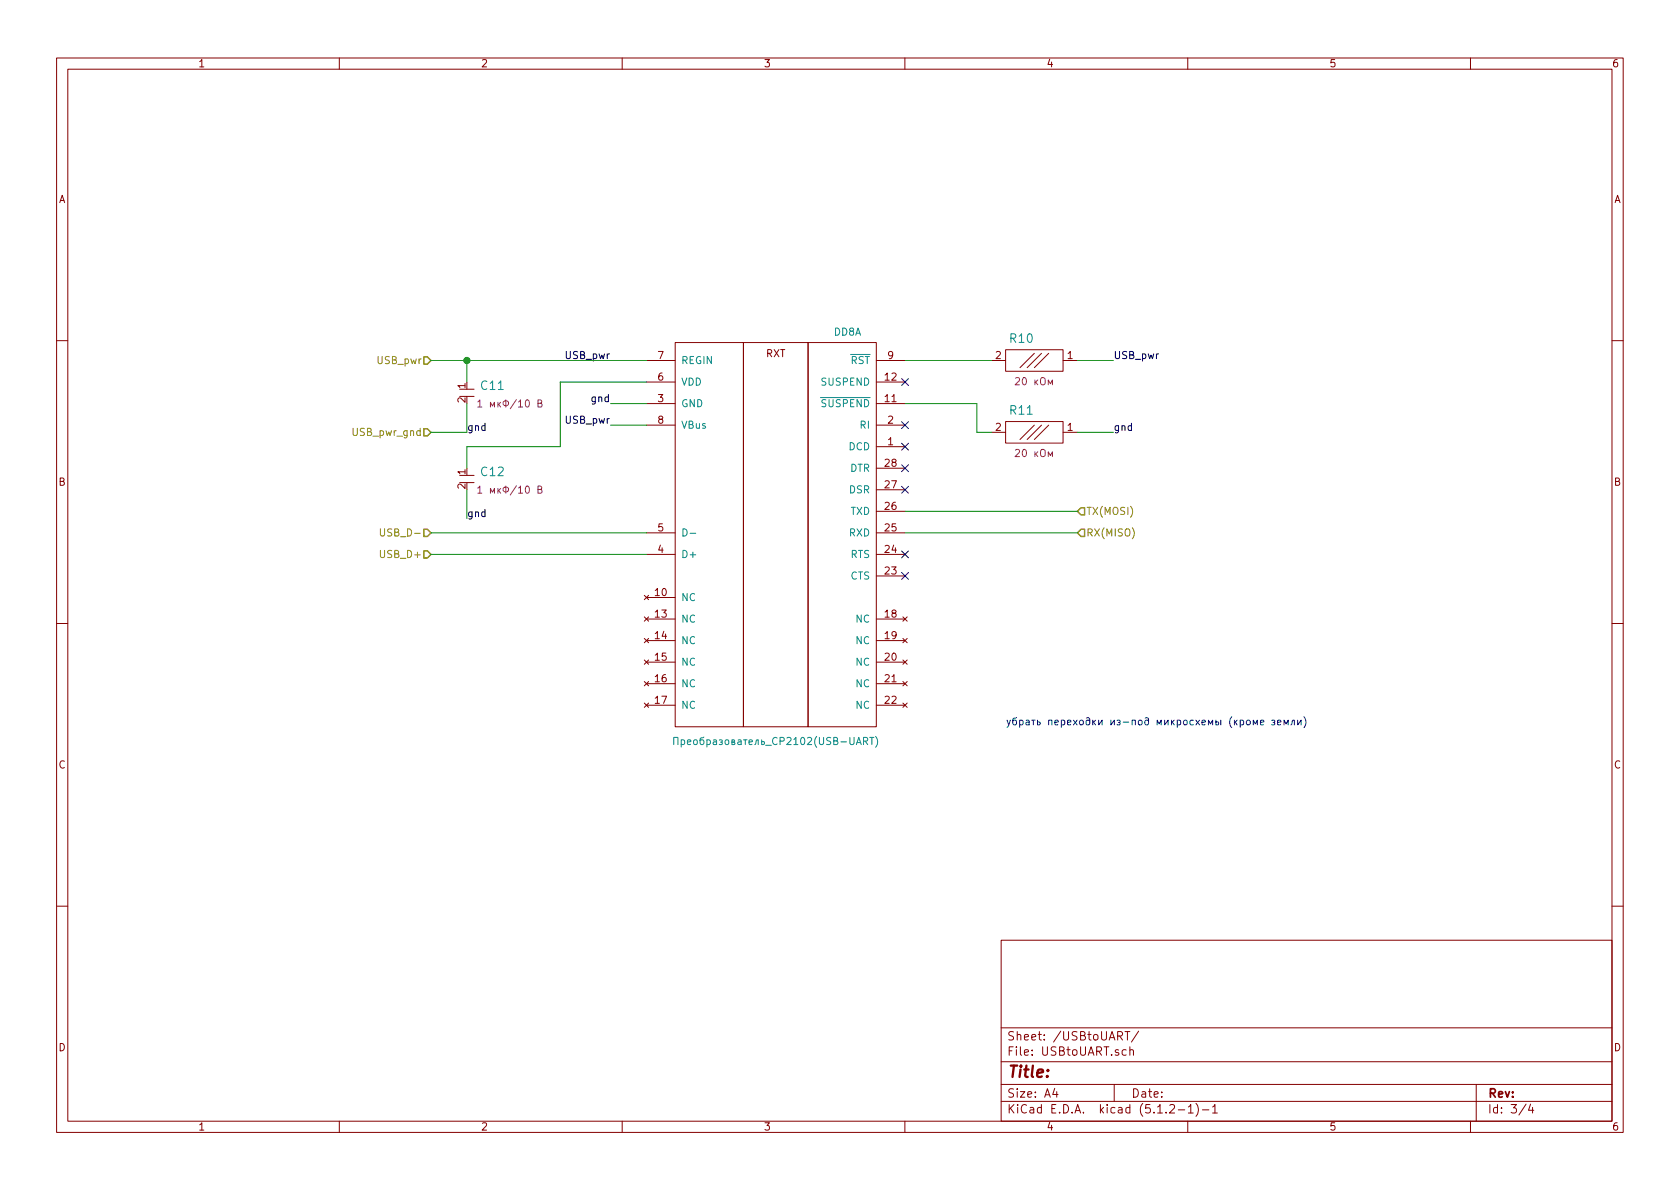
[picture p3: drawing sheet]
EESchema Schematic File Version 4
LIBS:mag-cache
EELAYER 30 0
EELAYER END
$Descr A4 11693 8268
encoding utf-8
Sheet 3 4
Title ""
Date ""
Rev ""
Comp ""
Comment1 ""
Comment2 ""
Comment3 ""
Comment4 ""
$EndDescr
Text HLabel 3000 3850 0    50   Input ~ 0
USB_D+
Text HLabel 3000 2500 0    50   Input ~ 0
USB_pwr
Text HLabel 3000 3700 0    50   Input ~ 0
USB_D-
Text HLabel 3000 3000 0    50   Input ~ 0
USB_pwr_gnd
Text HLabel 7500 3700 2    50   Input ~ 0
RX(MISO)
Text HLabel 7500 3550 2    50   Input ~ 0
TX(MOSI)
$Comp
L mag-rescue:Преобразователь_CP2102(USB-UART)-elements DD8
U 1 1
P 4500 2500
F 0 "DD8" H 5900 2700 50  0000 C CNN
F 1 "Преобразователь_CP2102(USB-UART)" H 5400 -150 50  0000 C CNN
F 2 "N_DD:Микросхема_CP2102" H 4700 2500 50  0001 C CNN
F 3 "" H 4700 2500 50  0001 C CNN
	1    4500 2500
	1    0    0    -1  
$EndComp
$Comp
L mag-rescue:Резистор_0,065Вт-elements R?
U 1 1
P 7200 3000
AR Path="/5DC54381" Ref="R?"  Part="1" 
AR Path="/5D924959/5DC54381" Ref="R?"  Part="1" 
AR Path="/5DB88CD1/5DC54381" Ref="R11"  Part="1" 
F 0 "R11" H 7200 2850 60  0000 L CNN
F 1 "Резистор_0,065Вт" V 7253 3103 60  0001 L CNN
F 2 "N_RLC:Конденсатор_SMD_0603" H 7200 3000 60  0001 C CNN
F 3 "" H 7200 3000 60  0001 C CNN
F 4 "20 кОм" H 7200 3150 50  0000 C CNN "Номинал"
F 5 "R203" H 7200 3000 50  0001 C CNN "УГО"
	1    7200 3000
	-1   0    0    1   
$EndComp
$Comp
L mag-rescue:Конденсатор_керамический-elements C?
U 1 1
P 3250 2700
AR Path="/5DC6BAE6" Ref="C?"  Part="1" 
AR Path="/5D924959/5DC6BAE6" Ref="C?"  Part="1" 
AR Path="/5DB88CD1/5DC6BAE6" Ref="C11"  Part="1" 
F 0 "C11" V 3222 2788 60  0000 L CNN
F 1 "Конденсатор_керамический" V 3328 2788 60  0001 L CNN
F 2 "N_RLC:Конденсатор_SMD_0603" H 3250 2700 60  0001 C CNN
F 3 "" H 3250 2700 60  0001 C CNN
F 4 "1 мкФ/10 В" V 3350 3000 50  0000 C CNN "Номинал"
F 5 "С111" H 3250 2700 50  0001 C CNN "УГО"
	1    3250 2700
	0    1    1    0   
$EndComp
Connection ~ 3250 2500
Wire Wire Line
	3250 2500 3000 2500
Wire Wire Line
	3250 2650 3250 2500
$Comp
L mag-rescue:Конденсатор_керамический-elements C?
U 1 1
P 3250 3300
AR Path="/5DC6D54C" Ref="C?"  Part="1" 
AR Path="/5D924959/5DC6D54C" Ref="C?"  Part="1" 
AR Path="/5DB88CD1/5DC6D54C" Ref="C12"  Part="1" 
F 0 "C12" V 3222 3388 60  0000 L CNN
F 1 "Конденсатор_керамический" V 3328 3388 60  0001 L CNN
F 2 "N_RLC:Конденсатор_SMD_0603" H 3250 3300 60  0001 C CNN
F 3 "" H 3250 3300 60  0001 C CNN
F 4 "1 мкФ/10 В" V 3350 3600 50  0000 C CNN "Номинал"
F 5 "С111" H 3250 3300 50  0001 C CNN "УГО"
	1    3250 3300
	0    1    1    0   
$EndComp
Wire Wire Line
	3250 2800 3250 3000
Text Label 3250 3000 0    50   ~ 0
gnd
Wire Wire Line
	4500 2800 4250 2800
Wire Wire Line
	3900 2650 3900 3100
Wire Wire Line
	3900 3100 3250 3100
Wire Wire Line
	3250 3250 3250 3100
Wire Wire Line
	3250 3400 3250 3600
Text Label 3250 3600 0    50   ~ 0
gnd
Text Label 4250 2500 2    50   ~ 0
USB_pwr
Text Label 4250 2950 2    50   ~ 0
USB_pwr
Wire Wire Line
	4500 2950 4250 2950
Text Label 4250 2800 2    50   ~ 0
gnd
Wire Wire Line
	3250 2500 4500 2500
Wire Wire Line
	3900 2650 4500 2650
Wire Wire Line
	3000 3700 4500 3700
Wire Wire Line
	3000 3850 4500 3850
Wire Wire Line
	3000 3000 3250 3000
Wire Wire Line
	7500 3000 7750 3000
Text Label 7750 3000 0    50   ~ 0
gnd
$Comp
L mag-rescue:Резистор_0,065Вт-elements R?
U 1 1
P 7200 2500
AR Path="/5DC794DF" Ref="R?"  Part="1" 
AR Path="/5D924959/5DC794DF" Ref="R?"  Part="1" 
AR Path="/5DB88CD1/5DC794DF" Ref="R10"  Part="1" 
F 0 "R10" H 7200 2350 60  0000 L CNN
F 1 "Резистор_0,065Вт" V 7253 2603 60  0001 L CNN
F 2 "N_RLC:Конденсатор_SMD_0603" H 7200 2500 60  0001 C CNN
F 3 "" H 7200 2500 60  0001 C CNN
F 4 "20 кОм" H 7200 2650 50  0000 C CNN "Номинал"
F 5 "R203" H 7200 2500 50  0001 C CNN "УГО"
	1    7200 2500
	-1   0    0    1   
$EndComp
Wire Wire Line
	7500 2500 7750 2500
Text Label 7750 2500 0    50   ~ 0
USB_pwr
Wire Wire Line
	6300 2500 6900 2500
Wire Wire Line
	6900 3000 6800 3000
Wire Wire Line
	6800 3000 6800 2800
Wire Wire Line
	6800 2800 6300 2800
Wire Wire Line
	6300 3550 7500 3550
Wire Wire Line
	7500 3700 6300 3700
NoConn ~ 6300 4000
NoConn ~ 6300 3850
NoConn ~ 6300 2950
NoConn ~ 6300 3100
NoConn ~ 6300 3250
NoConn ~ 6300 3400
NoConn ~ 6300 2650
Text Notes 7000 5050 0    50   ~ 0
убрать переходки из-под микросхемы (кроме земли)
$EndSCHEMATC
